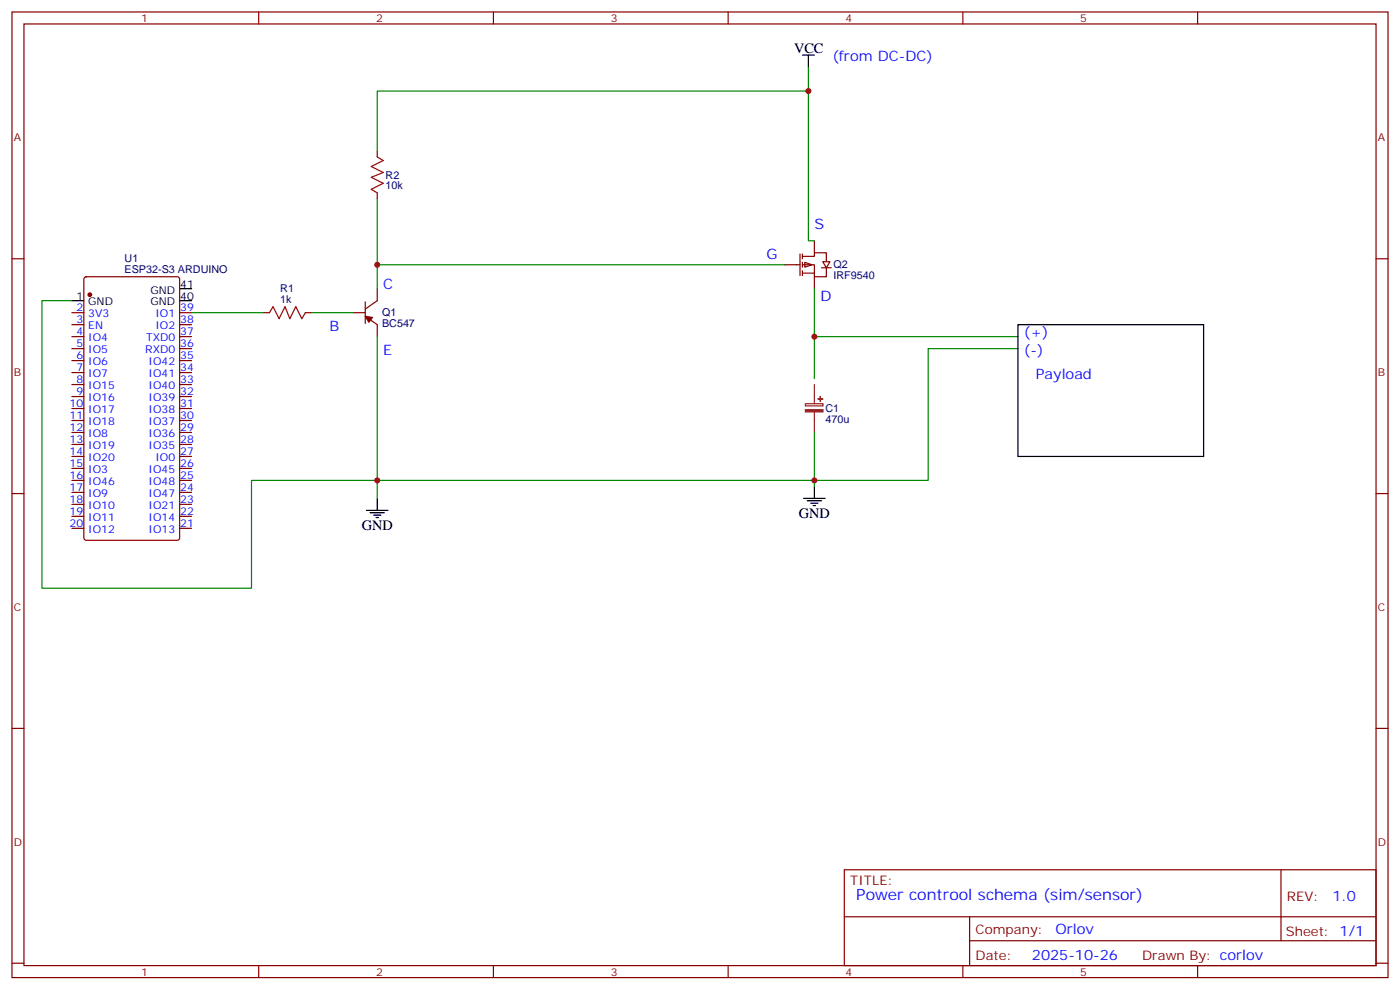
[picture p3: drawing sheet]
<svg xmlns="http://www.w3.org/2000/svg" width="412mm" height="292mm" viewBox="0 0 412 292" stroke-linecap="round" stroke-linejoin="round" font-family="sans-serif">
<g fill="none" stroke="#870000" stroke-width=".35">
<path d="M3.5 3.5h405.4v284.4h-405.4zM7.1 7.1h398.2v277.2h-398.2zM76.2 3.5v3.6M145.3 3.5v3.6M214.5 3.5v3.6M283.6 3.5v3.6M352.8 3.5v3.6M111.1 44.4v1.8M111.1 56.8v1.8M3.5 76.2h3.6M231.1 78h4.6M235.7 74.8v6.3"/>
<path d="M236.4 75.5h3.5v-1.1h3.5v2.9M236.4 78h3.5v3.5h3.5v-2.5M236.4 74.8v1.4M236.4 77.3v1.4M236.4 79.7v1.4M237.1 77.3l2.1 .7-2.1 .7zM239.9 70.9v3.5M405.3 76.2h3.6M77.6 92.1h1.8M90 92.1h1.7M104.1 92.1h3.5M107.6 93.1l3.5 2.5v3.5"/>
<path d="M107.6 88.9v6.3M111.1 85v3.5l-3.5 2.5M236.4 80.4h3.5M239.9 81.5v3.5M3.5 145.3h3.6M405.3 145.3h3.6M3.5 214.5h3.6M405.3 214.5h3.6M248.7 256.1h156.6v28.2h-156.6zM377.3 256.1v20.9M248.7 270h156.5M285.6 277h119.6"/>
<path d="M285.6 270v14.1M3.5 283.6h3.6M76.2 284.3v3.6M145.3 284.3v3.6M214.5 284.3v3.6M283.6 284.3v3.6M352.8 284.3v3.6M405.3 283.6h3.6"/>
</g>
<path d="M107.9 150.3h6.4M109 151h4.2M110.1 151.7h2.1M110.8 152.4h.7M111.1 146.8v3.5" fill="none" stroke="#000" stroke-width=".35"/>
<path d="M111.1 46.2l1.8 1.1-3.5 1.7 3.5 1.8-3.5 1.4 3.5 1.8-3.5 1.7 1.7 1.1M79.4 92.1l1-1.8 1.8 3.5 1.8-3.5 1.4 3.5 1.7-3.5 1.8 3.5 1.1-1.7" fill="none" stroke="#a10000" stroke-width=".35"/>
<path d="M237.2 118.9h5.2v.6h-5.2zM239.9 113.2v5.7M239.9 121.4v6" fill="none" stroke="#8c2424" stroke-width=".35"/>
<g fill="#8c2424" stroke="#8c2424" stroke-width=".35">
<path d="M237.2 120.6h5.2v.7h-5.2z"/>
<path d="M240.9 117.5h1.5z"/>
<path d="M241.6 116.8l.1 1.4z"/>
</g>
<path d="M107.6 93.1l2.1 .4-1 1.4z" fill="#870000" stroke="#870000" stroke-width=".35"/>
<path d="M242.4 77.1h2.1l-1.1 1.7z" fill="#fff" stroke="#870000" stroke-width=".35"/>
<g fill="none" stroke="#870000" stroke-width=".35">
<path d="M242 78.8h2.8M21.2 92.1h3.5M21.2 95.6h3.5M21.2 99.1h3.5M24.9 81.7l.5-.2h26.8l.7 .4v76.5l-.4 .6-27.1 .1-.7-.5v-76.4zM52.9 92.1h3.5M52.9 95.6h3.5M52.9 99.1h3.5M21.2 102.7h3.5M21.2 106.2h3.5M21.2 109.7h3.5M21.2 113.2h3.5"/>
<path d="M21.2 116.8h3.5M52.9 102.7h3.5M52.9 106.2h3.5M52.9 109.7h3.5M52.9 113.2h3.5M52.9 116.8h3.5M21.2 120.3h3.5M21.2 123.8h3.5M21.2 127.4h3.5M21.2 130.9h3.5M21.2 134.4h3.5M21.2 137.9h3.5"/>
<path d="M52.9 120.3h3.5M52.9 123.8h3.5M52.9 127.4h3.5M52.9 130.9h3.5M52.9 134.4h3.5M52.9 137.9h3.5M21.2 141.5h3.5M21.2 145h3.5M21.2 148.5h3.5M21.2 152h3.5M21.2 155.6h3.5M52.9 141.5h3.5"/>
<path d="M52.9 145h3.5M52.9 148.5h3.5M52.9 152h3.5M52.9 155.6h3.5"/>
</g>
<path d="M236.4 16.2h3.5M238.1 16.2v3.6M21.2 88.5h3.5M52.9 85h3.5M52.9 88.5h3.5M299.9 95.6h54.6v38.8h-54.6zM236.7 146.8h6.4M237.8 147.5h4.2M238.8 148.2h2.1M239.5 148.9h.7M239.9 143.2v3.6" fill="none" stroke="#000" stroke-width=".35"/>
<circle cx="26.5" cy="86.8" r=".53" fill="#870000" stroke="#870000" stroke-width=".35"/>
<path d="M238.1 19.8v51.1h1.8M238.1 26.8h-127v17.6M111.1 58.6v26.4M111.1 78h120M21.2 88.5h-8.9v84.7h61.8v-31.7h199.3v-38.8h26.5M56.4 92.1h21.2M91.7 92.1h12.4M111.1 99.1v47.7M239.9 85v14.1h60M239.9 99.1v12.4M239.9 127.4v15.8" fill="none" stroke="#008700" stroke-width=".35"/>
<g fill="#c00">
<circle cx="239.9" cy="99.1" r=".88"/>
<circle cx="238.1" cy="26.8" r=".88"/>
<circle cx="111.1" cy="78" r=".88"/>
<circle cx="239.9" cy="141.5" r=".88"/>
<circle cx="111.1" cy="141.5" r=".88"/>
</g>
<text font-size="4.6" fill="#00f" x="252.2" y="264.9">Power controol schema (sim/sensor)</text>
<g font-size="4.2">
<text x="233.9" y="15.5">VCC</text>
<text x="106.5" y="155.9">GND</text>
<text x="235.3" y="152.4">GND</text>
</g>
<g font-size="4.2" fill="#00f">
<text x="245.2" y="18">(from DC-DC)</text>
<text x="239.9" y="67.4">S</text>
<text x="225.8" y="76.2">G</text>
<text x="112.9" y="85">C</text>
<text x="241.7" y="88.5">D</text>
<text x="97" y="97.4">B</text>
<text x="301.6" y="99.1">(+)</text>
<text x="112.9" y="104.4">E</text>
<text x="301.6" y="104.4">(-)</text>
<text x="305.2" y="111.5">Payload</text>
<text x="392.5" y="265.4">1.0</text>
<text x="310.9" y="274.9">Orlov</text>
<text x="304" y="282.7">2025-10-26</text>
</g>
<g font-size="3.9" fill="#800">
<text x="250.5" y="260.7">TITLE:</text>
<text x="379.1" y="265.4">REV:</text>
<text x="287.4" y="274.9">Company:</text>
<text x="378.7" y="275.5">Sheet: 1/1</text>
<text x="287.4" y="282.6">Date:</text>
<text x="336.4" y="282.7">Drawn By: corlov</text>
</g>
<g font-size="3.2" fill="#800">
<text x="41.6" y="6.5">1</text>
<text x="110.8" y="6.5">2</text>
<text x="179.9" y="6.5">3</text>
<text x="249.1" y="6.5">4</text>
<text x="318.2" y="6.5">5</text>
<text x="4.1" y="41.6">A</text>
<text x="405.9" y="41.6">A</text>
<text x="4.1" y="110.8">B</text>
<text x="405.9" y="110.8">B</text>
<text x="4.1" y="179.9">C</text>
<text x="405.9" y="179.9">C</text>
<text x="4.1" y="249.1">D</text>
<text x="405.9" y="249.1">D</text>
<text x="41.6" y="287.3">1</text>
<text x="110.8" y="287.3">2</text>
<text x="179.9" y="287.3">3</text>
<text x="249.1" y="287.3">4</text>
<text x="318.2" y="287.3">5</text>
</g>
<g font-size="3.2" fill="#000080">
<text x="113.6" y="52.6">R2</text>
<text x="113.6" y="55.8">10k</text>
<text x="36.7" y="77.2">U1</text>
<text x="36.7" y="80.4">ESP32-S3 ARDUINO</text>
<text x="245.5" y="82.2">IRF9540</text>
<text x="245.5" y="79">Q2</text>
<text x="82.6" y="89.3">1k</text>
<text x="82.6" y="86.1">R1</text>
<text x="112.5" y="93.2">Q1</text>
<text x="112.5" y="96.3">BC547</text>
<text x="243.1" y="124.7">470u</text>
<text x="243.1" y="121.4">C1</text>
</g>
<g font-size="3.2">
<text x="22.5" y="88.2">1</text>
<text x="26" y="90">GND</text>
<text x="44.3" y="86.4">GND</text>
<text x="44.3" y="90">GND</text>
<text x="53.1" y="84.7">41</text>
<text x="53.1" y="88.2">40</text>
</g>
<g font-size="3.2" fill="#00f">
<text x="22.5" y="95.2">3</text>
<text x="22.5" y="91.7">2</text>
<text x="26" y="93.5">3V3</text>
<text x="45.8" y="93.5">IO1</text>
<text x="53.1" y="91.7">39</text>
<text x="53.1" y="95.2">38</text>
<text x="22.5" y="98.8">4</text>
<text x="26" y="100.5">IO4</text>
<text x="26" y="97">EN</text>
<text x="43" y="100.5">TXD0</text>
<text x="45.8" y="97">IO2</text>
<text x="53.1" y="98.8">37</text>
<text x="22.5" y="105.8">6</text>
<text x="22.5" y="102.3">5</text>
<text x="26" y="107.6">IO6</text>
<text x="26" y="104.1">IO5</text>
<text x="42.8" y="104.1">RXD0</text>
<text x="43.7" y="107.6">IO42</text>
<text x="53.1" y="102.3">36</text>
<text x="53.1" y="105.8">35</text>
<text x="22.5" y="112.9">8</text>
<text x="22.5" y="109.4">7</text>
<text x="26" y="111.1">IO7</text>
<text x="43.7" y="111.1">IO41</text>
<text x="53.1" y="109.4">34</text>
<text x="53.1" y="112.9">33</text>
<text x="20.5" y="119.9">10</text>
<text x="22.5" y="116.4">9</text>
<text x="26" y="118.2">IO16</text>
<text x="26" y="114.7">IO15</text>
<text x="43.7" y="114.7">IO40</text>
<text x="43.7" y="118.2">IO39</text>
<text x="53.1" y="116.4">32</text>
<text x="53.1" y="119.9">31</text>
<text x="20.5" y="123.5">11</text>
<text x="26" y="125.2">IO18</text>
<text x="26" y="121.7">IO17</text>
<text x="43.7" y="121.7">IO38</text>
<text x="43.7" y="125.2">IO37</text>
<text x="53.1" y="123.5">30</text>
<text x="20.5" y="130.5">13</text>
<text x="20.5" y="127">12</text>
<text x="26" y="128.8">IO8</text>
<text x="43.7" y="128.8">IO36</text>
<text x="53.1" y="127">29</text>
<text x="53.1" y="130.5">28</text>
<text x="20.5" y="137.6">15</text>
<text x="20.5" y="134.1">14</text>
<text x="26" y="135.8">IO20</text>
<text x="26" y="132.3">IO19</text>
<text x="43.7" y="132.3">IO35</text>
<text x="45.8" y="135.8">IO0</text>
<text x="53.1" y="134.1">27</text>
<text x="53.1" y="137.6">26</text>
<text x="20.5" y="141.1">16</text>
<text x="26" y="142.9">IO46</text>
<text x="26" y="139.3">IO3</text>
<text x="43.7" y="139.3">IO45</text>
<text x="43.7" y="142.9">IO48</text>
<text x="53.1" y="141.1">25</text>
<text x="20.5" y="148.2">18</text>
<text x="20.5" y="144.6">17</text>
<text x="26" y="149.9">IO10</text>
<text x="26" y="146.4">IO9</text>
<text x="43.7" y="146.4">IO47</text>
<text x="43.7" y="149.9">IO21</text>
<text x="53.1" y="144.6">24</text>
<text x="53.1" y="148.2">23</text>
<text x="20.5" y="155.2">20</text>
<text x="20.5" y="151.7">19</text>
<text x="26" y="153.5">IO11</text>
<text x="43.7" y="153.5">IO14</text>
<text x="53.1" y="151.7">22</text>
<text x="53.1" y="155.2">21</text>
<text x="26" y="157">IO12</text>
<text x="43.7" y="157">IO13</text>
</g>
</svg>
